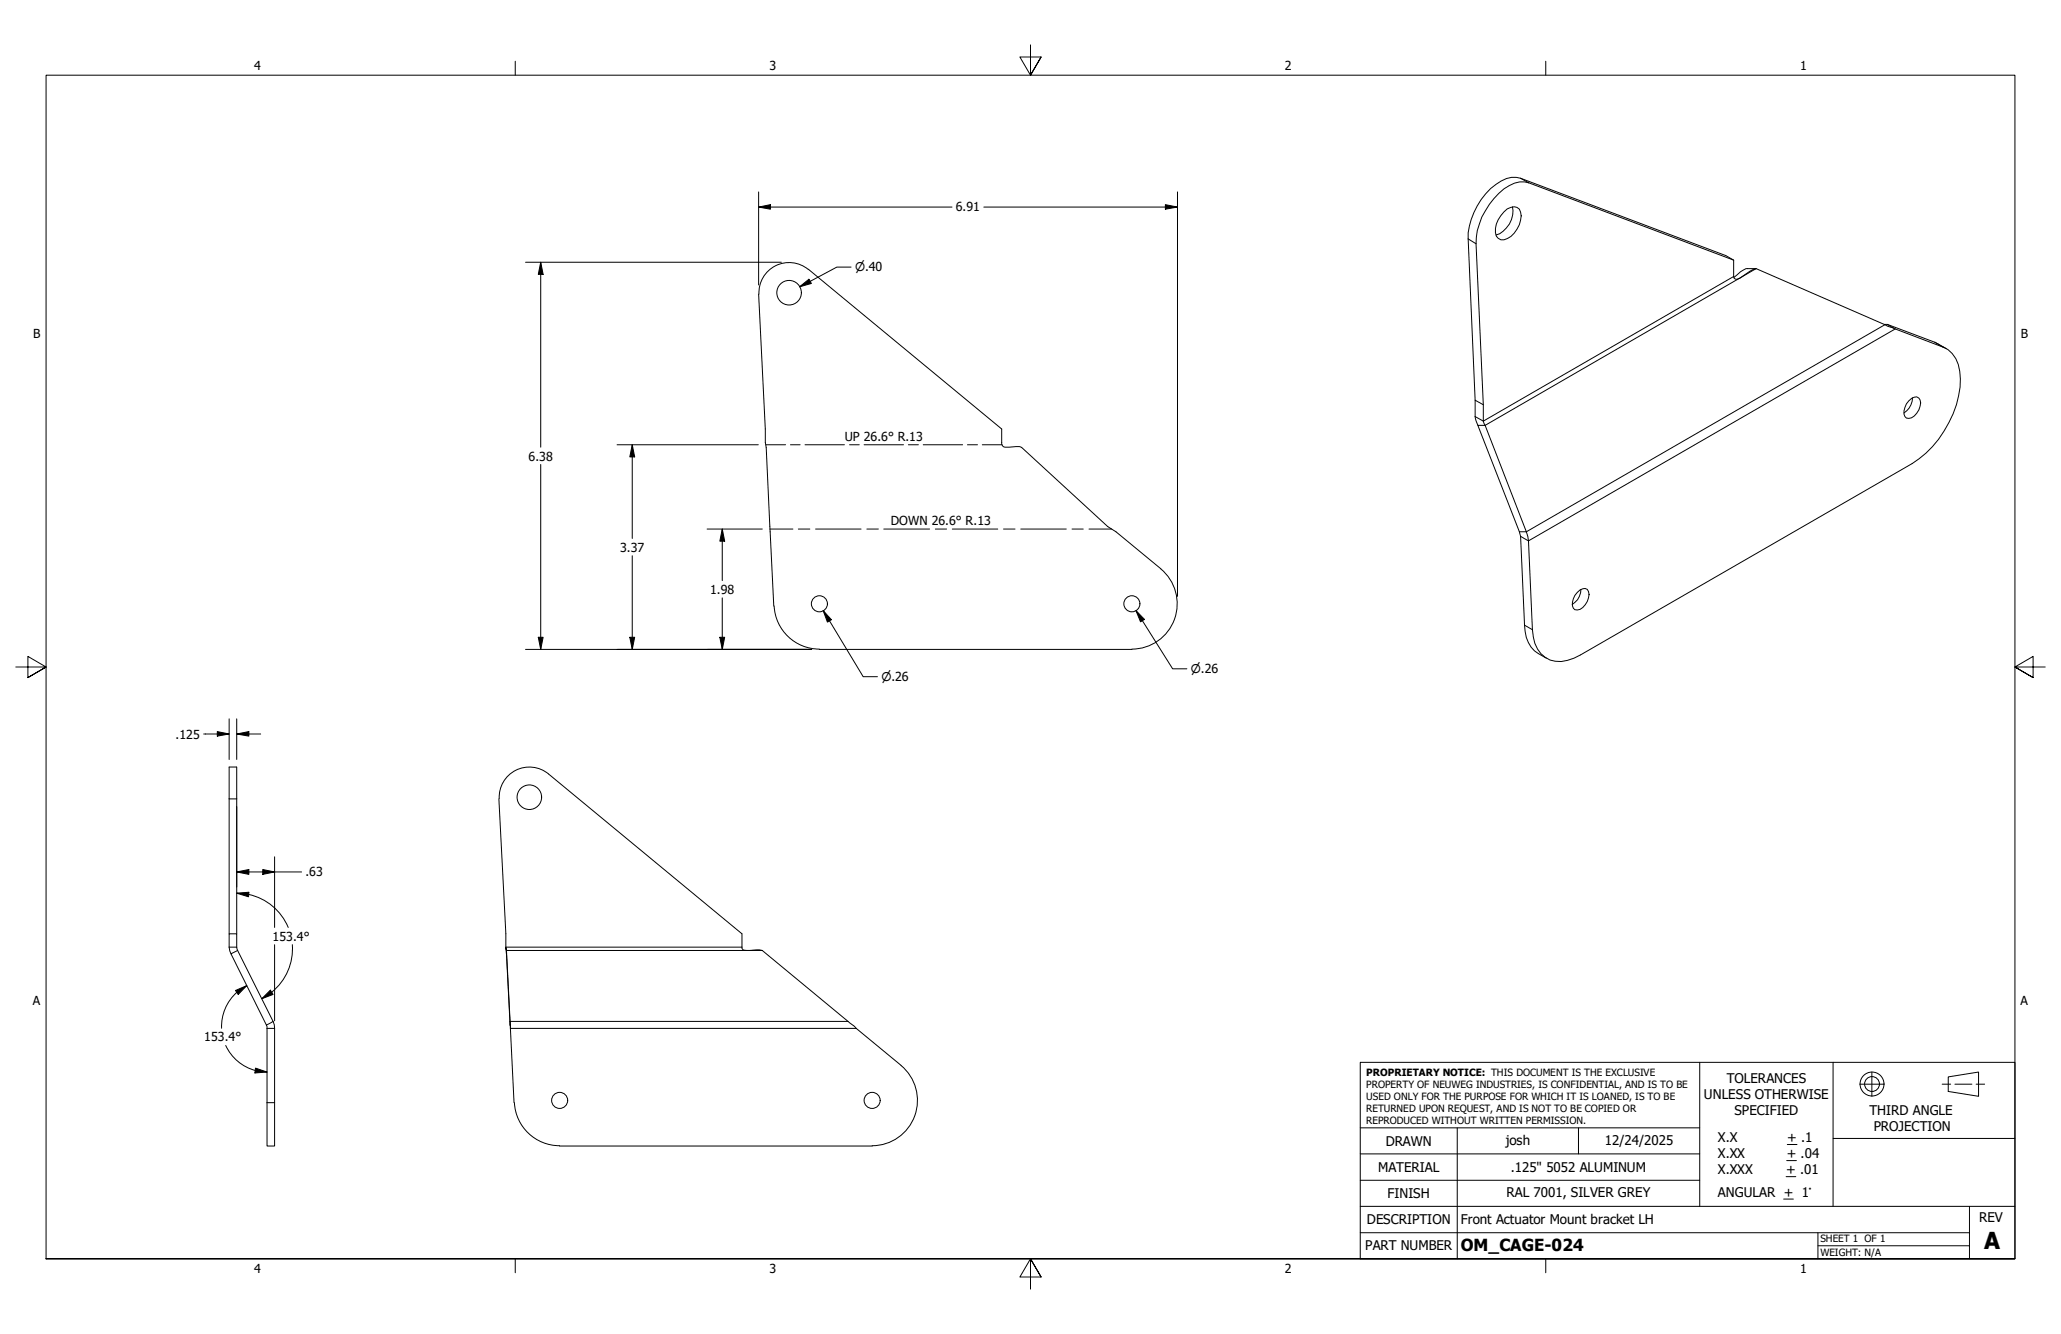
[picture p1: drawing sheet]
<svg xmlns="http://www.w3.org/2000/svg" width="432mm" height="279mm" viewBox="0 0 432 279" stroke-linecap="round" stroke-linejoin="round" font-family="sans-serif">
<!-- layer: Visible (ANSI) -->
<g fill="none" stroke="#000" stroke-width=".21">
<path d="M169.3 56.4a6.3 6.3 0 0 0-6.8-.7 6.3 6.3 0 0 0-3.5 5.9M169.4 56.4l40.5 33.5v2.7a.82 .82 0 0 0 .9 1.1l2.8-.2 .5 .2 18 16.6 1.7 1.1 9.4 7.7M315.1 44.4a2.32 2.32 0 0 1 3.2-.6 5 5 0 0 1-1.8 5.7 1.96 1.96 0 0 1-3 0 5 5 0 0 1 1.6-5.1zM316.9 43.3a5.2 5.2 0 0 1-3.5 5.9M363.2 54.5l-42.9-16.2a6.3 6.3 0 0 0-6.3 2.2 14.5 14.5 0 0 0-4.8 10.6l1.6 33.7M363.3 58.1a5.7 5.7 0 0 1 2.8-1.8h1.8l27.6 12 1.1 .3 10.5 4.1a5.8 5.8 0 0 1 3.5 5.1 20.2 20.2 0 0 1-4.5 14.2 20.5 20.5 0 0 1-5.5 5.1l-69.4 40.1a8.1 8.1 0 0 1-6.5 1 5.9 5.9 0 0 1-3.5-4.8l-.1-1.5-1-19.5-9-23.3M367.9 56.3a9.8 9.8 0 0 0-3.4 2l-.6 .2a.57 .57 0 0 1-.7-.6v-3.4l-1.6-1-43-16.2a5.3 5.3 0 0 0-5.2 1.3 14.8 14.8 0 0 0-5.8 11.4l1.5 33.8M158.9 61.6l1.4 28.3v2.7l.2 1.1 1.6 33.2M394.8 67.9h.6l1.3 .9M395.4 67.9l10 3.8 2.4 1.3M309.6 89.1l-.5-1.9v-3.4l1.7 1v3.4l.3 .9M311.1 89.1h-1.5l8.7 22.3 .3 .9 .8 18.6a7 7 0 0 0 4.6 7"/>
<path d="M399.9 83.9a1.54 1.54 0 0 1 2.1-.5 2.15 2.15 0 0 1 0 2.5 2.53 2.53 0 0 1-2.6 1.7 2.62 2.62 0 0 1 .5-3.7zM400.7 83.3a3.9 3.9 0 0 1-1.8 3.2M243.2 119.1a9.5 9.5 0 0 1 2.9 10.6 9.5 9.5 0 0 1-9 6.3M162.2 126.9a9.5 9.5 0 0 0 9.5 9.1M171.6 136h65.6M330.5 124.1a1.66 1.66 0 0 1 2-.7 3.2 3.2 0 0 1-1.5 4.2l-1.1 .1a2.62 2.62 0 0 1 .6-3.6zM331.2 123.4a3.7 3.7 0 0 1-1.8 3.2M104.5 167.3l1.5 28.3v2.8M104.6 167.3a6.3 6.3 0 0 1 3.5-6 6.3 6.3 0 0 1 6.8 .8l40.5 33.5v3l.2 .2a1.65 1.65 0 0 0 1.5 .3l1.4-.2 1.2 .2 29.1 24M48 195.6v-34.9h1.6v34.9M48.4 199.8l1.4-.7 7.7 15.5v25.4h-1.6v-25zM49.8 199.1l-.2-.7v-2.8h-1.6v2.8l.4 1.4"/>
<path d="M106.1 199.1l.8 16.3zM106.1 199.1l-.1-.7 .1 1.4M106.9 215.4l.8 15.5M107.8 230.9a9.5 9.5 0 0 0 9.5 9.1M188.8 223.2a9.5 9.5 0 0 1 2.9 10.5 9.5 9.5 0 0 1-9 6.3M117.2 240h65.6"/>
<circle cx="165.3" cy="61.3" r="2.57"/>
<circle cx="171.7" cy="126.5" r="1.68"/>
<circle cx="237.1" cy="126.5" r="1.68"/>
<circle cx="110.9" cy="167" r="2.57"/>
<circle cx="117.3" cy="230.5" r="1.68"/>
<circle cx="182.7" cy="230.5" r="1.68"/>
</g>
<!-- layer: Visible Narrow (ANSI) -->
<g fill="none" stroke="#000" stroke-width=".21">
<path d="M318.6 37.3l1.7 1M307.6 50l1.6 1.1M363.2 57.9l-52.4 30.3-1.7-1M367.9 56.3l-56.8 32.8M394.9 68l-75.1 43.4h-1.5M397.1 68.9l-76.9 44.4-1.6-1M405.4 71.7l1.7 1M319.4 130.9l1.7 1M48 167.3h1.6M48 198.4h1.6M106 198.4h49.4M106.1 199.1h53.6"/>
<path d="M55.9 215.4h1.6M57.2 213.9l-1.4 .8M106.9 215.4h72.5M177.7 213.9h-70.8v.8M55.9 230.9h1.6"/>
</g>
<!-- layer: Bend DOWN -->
<path d="M161.3 110.8h4.8M167.3 110.8h2.4M170.9 110.8h9.5M181.6 110.8h2.4M185.2 110.8h9.6M196 110.8h2.3M199.5 110.8h9.5M210.2 110.8h2.5M213.9 110.8h9.5M224.6 110.8h2.3M228.2 110.8h4.7" fill="none" stroke="#000" stroke-width=".21"/>
<!-- layer: Bend UP -->
<path d="M160.5 93.2h4.1M165.6 93.2h2M168.7 93.2h8.2M178 93.2h2M181 93.2h8.3M190.3 93.2h2.1M193.4 93.2h8.3M202.7 93.2h2.1M205.8 93.2h4.1" fill="none" stroke="#000" stroke-width=".21"/>
<!-- layer: Border (ANSI) -->
<path d="M107.9 12.8v2.9M215.9 9.4v6.3l-2.2-3.8h4.4l-2.2 3.8 2.2-3.8M323.8 12.8v2.9M3.3 139.7h6.4l-3.9-2.2v4.4l3.9-2.2-3.9 2.2M428.5 139.7h-6.4l3.9-2.2v4.4l-3.9-2.2 3.9 2.2M9.7 263.7v-248h412.4v248h-412.4h412.4M107.9 263.7v2.9M218.1 267.5l-2.2-3.8 2.2 3.8h-4.4l2.2-3.8v6.3M323.8 263.7v2.9" fill="none" stroke="#000" stroke-width=".21"/>
<!-- layer: Title (ANSI) -->
<g fill="none" stroke="#000" stroke-width=".21">
<path d="M285 222.5h137.1v41.2h-137.1zM285 236.2h71.1M305.3 236.2v27.5M330.7 236.2v5.5M356.1 222.5v30.2M374.5 239.7h2M384 222.5v15.9M389.6 227.1h5.1M392.2 224.5v5.1M406.9 227.1h1.8M408.2 225.6l6.3-1.1v5.1l-6.3-1zM409.6 227.1h3.5"/>
<path d="M414 227.1h1.8M422.1 238.4h-38.1v14.3M285 258.2h127.6M285 252.7h137.1M285 247.2h71.1M285 241.7h71.1M373.7 251.1h2M374.2 246.4h2M374.3 243.1h2.1M380.9 258.2v5.5M412.6 252.7v11M380.9 260.9h31.7"/>
<circle cx="392.2" cy="227" r="2.51"/>
<circle cx="392.2" cy="227" r="1.56"/>
</g>
<!-- layer: Dimension (ANSI) -->
<g fill="none" stroke="#000" stroke-width=".21">
<path d="M110.1 54.9h53.6M113.3 54.9l.5 2.6h-1zM113.3 54.9v38.8M158.9 43.4l2.5-.5v.9zM158.9 43.4h40.6M158.9 40.2v19.5M178.3 55.9h-3l-7.8 4.2M206.1 43.4h40.6M244.2 42.9l2.5 .5-2.5 .4zM246.7 40.2v84.7M167.5 60.1l2-1.6 .5 .9zM113.3 97.3v38.7"/>
<path d="M129.3 93.2h29.6M132.5 93.2l.5 2.5h-1zM132.5 93.2v19.6M132.5 116.4v19.6M148.1 110.8h11.6M151.3 110.8l.5 2.5h-1zM151.3 110.8v10.8M110.1 136h60M112.8 133.5h1l-.5 2.5zM132 133.5h1l-.5 2.5zM150.8 133.5h1l-.5 2.5zM151.3 125.2v10.8"/>
<path d="M172.5 127.9l1.7 1.9-.8 .5zM172.5 127.9l8.3 13.8h3M238 127.9l1.8 1.8-.8 .5zM238 127.9l7.7 12.2h3M42.7 153.7h5.3M45.5 153.2l2.5 .5-2.5 .5zM48 150.6v8.5M49.6 153.7l2.5-.5v1zM49.6 150.6v8.5M49.6 153.7h5M49.6 168.9v16.9M57.5 179.5v14.7"/>
<path d="M49.6 182.6l2.5-.5v1zM49.6 187.1l2.5-.2v.9zM49.6 182.6h13.6M49.6 187.1l2.5 .2M52.1 187.3a11.7 11.7 0 0 1 8.3 7M55.1 182.1l2.4 .5-2.4 .5zM57.5 197.9v15.9M61.2 197.8a11.7 11.7 0 0 1-4.3 10M47.3 219a9.6 9.6 0 0 0 8.6 5.5M49.3 207.5l2.4-1.1-1.8 1.9zM51.7 206.4a9.6 9.6 0 0 0-5.3 9M54.9 209.2l1.7-1.8 .6 .9z"/>
<path d="M57 207.8l-2.1 1.4M53.5 223.7l2.4 .8-2.5 .2z"/>
</g>
<g fill="#000">
<path d="M113.3 54.9l.5 2.6h-1zM158.9 43.4l2.5-.5v.9zM167.5 60.1l2-1.6 .5 .9zM244.2 42.9l2.5 .5-2.5 .4zM132.5 93.2l.5 2.5h-1zM151.3 110.8l.5 2.5h-1zM112.8 133.5h1l-.5 2.5zM132 133.5h1l-.5 2.5zM150.8 133.5h1l-.5 2.5zM172.5 127.9l1.7 1.9-.8 .5zM238 127.9l1.8 1.8-.8 .5zM45.5 153.2l2.5 .5-2.5 .5z"/>
<path d="M49.6 153.7l2.5-.5v1zM49.6 182.6l2.5-.5v1zM49.6 187.1l2.5-.2v.9zM55.1 182.1l2.4 .5-2.4 .5zM49.3 207.5l2.4-1.1-1.8 1.9zM54.9 209.2l1.7-1.8 .6 .9zM53.5 223.7l2.4 .8-2.5 .2z"/>
</g>
<text font-size="4.9" x="415.7" y="261.6">A</text>
<text font-size="3.5" x="306.1" y="262">OM_CAGE-024</text>
<g font-size="2.8">
<text x="361.8" y="226.9">TOLERANCES</text>
<text x="357" y="230.3">UNLESS OTHERWISE</text>
<text x="363.4" y="233.6">SPECIFIED</text>
<text x="391.7" y="233.5">THIRD ANGLE</text>
<text x="290.3" y="240">DRAWN</text>
<text x="315.5" y="239.7">josh</text>
<text x="336.2" y="239.8">12/24/2025</text>
<text x="359.9" y="239.3">X.X</text>
<text x="374.5" y="239.3">+ .1</text>
<text x="392.6" y="236.8">PROJECTION</text>
<text x="288.7" y="245.5">MATERIAL</text>
<text x="316.5" y="245.5">.125&quot; 5052 ALUMINUM</text>
<text x="359.9" y="242.6">X.XX</text>
<text x="359.9" y="245.9">X.XXX</text>
<text x="374.2" y="245.9">+ .01</text>
<text x="374.3" y="242.6">+ .04</text>
<text x="290.7" y="251">FINISH</text>
<text x="315.7" y="250.7">RAL 7001, SILVER GREY</text>
<text x="359.9" y="250.7">ANGULAR + 1°</text>
<text x="286.4" y="256.4">DESCRIPTION</text>
<text x="306.1" y="256.3">Front Actuator Mount bracket LH</text>
<text x="414.7" y="256">REV</text>
<text x="286" y="261.9">PART NUMBER</text>
</g>
<g font-size="2.6">
<text x="53.3" y="14.7">4</text>
<text x="161.2" y="14.7">3</text>
<text x="269.2" y="14.7">2</text>
<text x="377.1" y="14.7">1</text>
<text x="200.3" y="44.3">6.91</text>
<text x="6.9" y="70.8">B</text>
<text x="423.4" y="70.8">B</text>
<text x="177" y="92.3">UP 26.6° R.13</text>
<text x="110.7" y="96.5">6.38</text>
<text x="186.6" y="110">DOWN 26.6° R.13</text>
<text x="129.9" y="115.6">3.37</text>
<text x="148.8" y="124.4">1.98</text>
<text x="36.8" y="154.7">.125</text>
<text x="64" y="183.6">.63</text>
<text x="57.1" y="197">153.4°</text>
<text x="6.9" y="210.5">A</text>
<text x="423.3" y="210.5">A</text>
<text x="42.8" y="218.1">153.4°</text>
<text x="53.3" y="266.6">4</text>
<text x="161.2" y="266.6">3</text>
<text x="269.2" y="266.6">2</text>
<text x="377.1" y="266.6">1</text>
</g>
<g font-size="2.5">
<text x="179.1" y="56.8">⌀.40</text>
<text x="184.7" y="142.7">⌀.26</text>
<text x="249.5" y="141">⌀.26</text>
</g>
<g font-size="2.1">
<text x="286.3" y="225.4">PROPRIETARY NOTICE: THIS DOCUMENT IS THE EXCLUSIVE</text>
<text x="286.3" y="227.8">PROPERTY OF NEUWEG INDUSTRIES, IS CONFIDENTIAL, AND IS TO BE</text>
<text x="286.3" y="230.4">USED ONLY FOR THE PURPOSE FOR WHICH IT IS LOANED, IS TO BE</text>
<text x="286.3" y="232.9">RETURNED UPON REQUEST, AND IS NOT TO BE COPIED OR</text>
<text x="286.3" y="235.4">REPRODUCED WITHOUT WRITTEN PERMISSION.</text>
<text x="381.4" y="260.2">SHEET 1 OF 1</text>
<text x="381.4" y="263">WEIGHT: N/A</text>
</g>
</svg>
